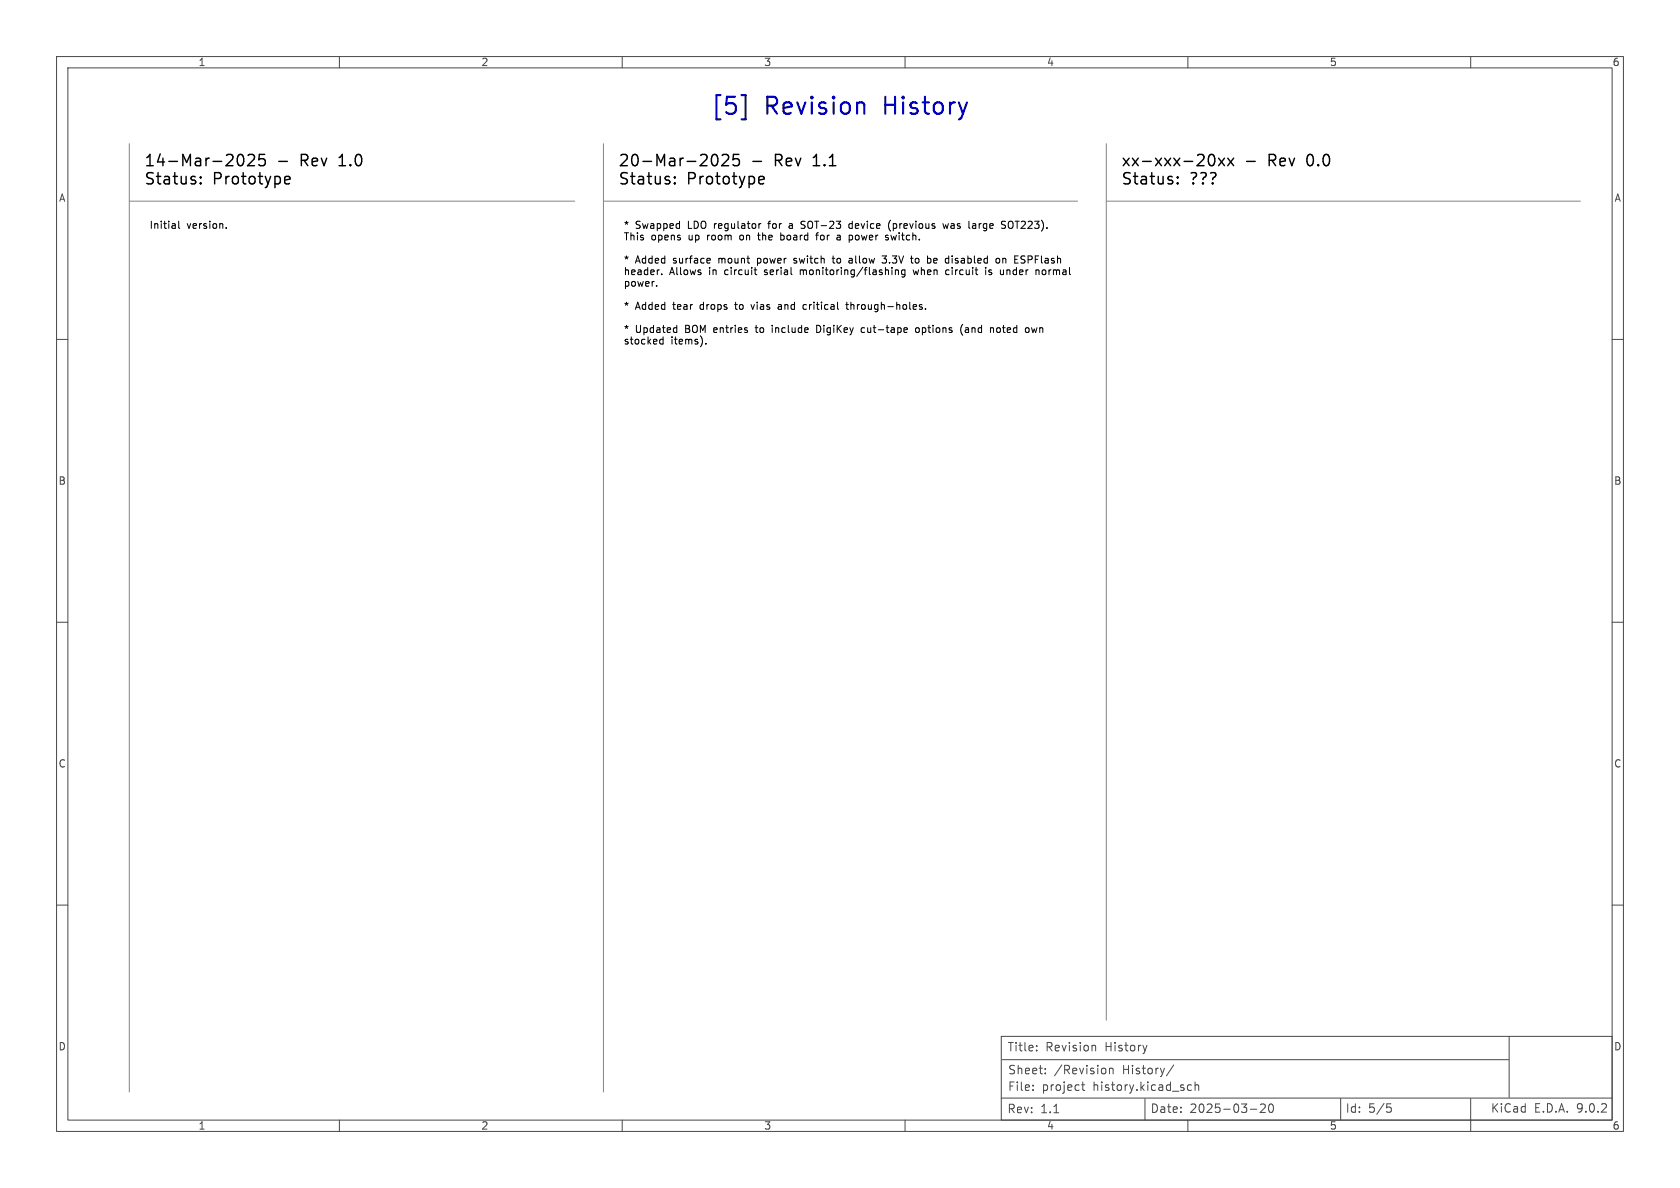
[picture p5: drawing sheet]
<svg xmlns="http://www.w3.org/2000/svg" width="297mm" height="210mm" viewBox="0 0 297 210" stroke-linecap="round" stroke-linejoin="round" font-family="sans-serif">
<g fill="none" stroke="#484848" stroke-width=".18">
<path d="M10 10h277v190h-277zM12 12h273v186h-273zM60 10v2M110 10v2M160 10v2M210 10v2M260 10v2M10 60h2M285 60h2M10 110h2M285 110h2M10 160h2"/>
<path d="M285 160h2M60 198v2M110 198v2M160 198v2M177 194.1h108M177 183.2h108v14.8h-108zM177.2 187.3h89.5M182.6 192.6v.2M182.6 191.8v.2M183.3 185.6v.2M183.3 184.9v.1M184.8 189.7v.1"/>
<path d="M184.8 188.9v.1M186.3 196.7h.9M191.2 191.8h.6M191.4 191.3v1.2l.4 .3M193.3 184.8h.2l.2 .2v.8M196.1 188.8v1M196.1 189l.3-.2 .3 .1 .1 .9M202.4 194.3v3.7M202.8 184.8l-.4 1M207.5 188.3l-1.3 1.9M210 198v2M210.6 191.8h-.4l-.3 .2v.5l.2 .2h.5"/>
<path d="M211.3 191.9l.2-.1h.3l.1 1M211.3 191.3v1.5M221.1 196.1h1.1M222.8 195.3l.6-.1 .2 .1 .1 .3-.9 1.1h.9M224.4 195.3l.2-.1a.81 .81 0 0 1 .6 .6 .81 .81 0 0 1-.3 .8l-.1 .1a.81 .81 0 0 1-.4-1.4zM237 194.2v3.8M245.2 195.1h.7M245.3 195.7h.4l.3 .3-.2 .6h-.5M260 194.2v5.8M266.8 183.2v10.8"/>
</g>
<path d="M22.9 25.4v167.6M22.9 35.6h78.7M106.7 35.6h83.8M106.7 25.4v167.6M195.6 35.6h83.8M195.6 25.4v154.9" fill="none" stroke="#848484" stroke-width=".18"/>
<g fill="none" stroke="#000" stroke-width=".18">
<path d="M30.9 39.6l.1 .8M31 39.8l-.1 .1M31.6 39.1v1.1l.2 .2M134.2 39.5v.9M134.5 39.5l-.3 .3M139.7 39.5l-.2 .1M139.7 39.9l-.2 .2 .2 .3M141.7 39.6l.4 .2M142.1 39.1l-.4 .1M150.7 39.6l-.4-.1-.2 .3 .1 .5h.5M157.4 38.9a1.46 1.46 0 0 0 0 2M166.7 39.5l.2 .9 .3-.6 .2 .6 .3-.9"/>
<path d="M171.3 39.1v1.1M172 39.6h.4M172.5 39.8l-.4 .1-.2 .2M177.3 39.7l.3 .1 .2 .3-.3 .3h-.3M177.3 39.1l.5 .1M178.4 39.2a.9 .9 0 0 0 0 1.1M31 40.3l-.1 .1M40 40.3v.1M116.1 50.5v.1M117 48.4v.2M117.2 59.6v1.2M119.3 57.9l.3 .1"/>
<path d="M119.6 57.5v1.3M119.6 58.7l-.3 .1M125.4 45.7l.2 .3-.6 .1M125.5 46.4l-.1 .1M132.8 53.8l.3 .9M133.3 47.7h.5M133.6 48.5l.2 .1M133.9 41.6h.5M134.1 41.1l.1 1.3M136.5 57.5v.1M136.5 57.9v.9M138 53.8l-.4 .1"/>
<path d="M138 41.1v1.3M138 42.4h.4M138 54.2h-.3l-.2 .2 .1 .2 .4 .1M138.4 41.6h-.4M140.3 46.4l.1 .1M140.5 45.7l-.2 .1 .2 .3M141.5 47.7v.9M141.6 40.3l.5 .1M141.7 47.7l-.2 .1M142.6 53.9l-.4-.1-.2 .3 .1 .5h.5M144.2 41.6h.5M144.4 41.3v1.1"/>
<path d="M144.9 57.6l-.5-.1v1.3l.5-.1M147.1 45.7h.5M147.3 45.2v1.1l.3 .2M148 41.6h.5l.1 .8M148 42.4h.6M148.6 41.9l-.6 .1M149.5 53.8h.5M149.7 53.4v1.1l.3 .2M150.1 45.7h.5M150.1 46.4h.6M150.7 46l-.6 .1M152.8 58l-.3-.1-.3 .3 .2 .5h.4"/>
<path d="M155.9 45.2h.8l-.4 .5 .3 .1 .1 .2M156.7 46.3l-.2 .2-.6-.1M156.9 42l.2 .2-.2 .2M156.9 41.6h.1M157.5 41.6l.2 .8M157.7 47.7v.9M158.3 47.8l.2-.1 .3 .1v.8M158.3 47.7v.9M160 47.8l-.4-.1-.2 .2 .1 .6h.5M160 47.7v1l-.3 .3-.3-.1M160.2 57.9l.2 .3-.6 .2M160.3 58.7l-.1 .1"/>
<path d="M161.4 47.7l.3 .9 .2-.7M161.9 58.1l.2-.2 .4 .2v.4l-.1 .2-.3 .1-.2-.1zM162 45.7l-.2 .2v.4l.2 .2M162.6 53.9h.4M162.6 54.2l.5 .2-.1 .2-.4 .1M163.6 54.6v.1M165.1 45.7v.7M165.7 46l-.6 .1M167.8 47.8l-.4-.1-.2 .2 .1 .6h.5M168.3 45.2v.2M168.3 45.7v.8M170.2 57.3a1.46 1.46 0 0 0 0 2"/>
<path d="M170.8 57.9l-.1 .1M170.8 58.3l-.2 .2 .2 .3M171.9 40.2l.2 .2 .4-.1M174.3 47.7v.9M174.8 48.5l.4 .1M175 47.7l-.2 .2 .2 .2M175.3 57.9l.3 .2v.7M176.1 45.9l.2-.2h.3l.1 .2-.1 .5-.3 .1-.2-.2M176.3 58.1v.6M177.3 45.7v.8M177.4 47.7v.9M177.4 48.4l-.2 .2"/>
<path d="M177.6 45.7l-.3 .1M180 45.2h-.6v1.3M180.6 45.8l.5 .2 .1 .1M181.2 46.3l-.2 .2-.5-.1M181.2 45.3l-.5-.1-.2 .2M181.5 57.9l.3 .1 .1 .2v.5l-.4 .1M182.4 57.9l.2 .9 .2-.6M183.3 47.7l.4 .2v.7M184.3 47.8v.6M116.7 60.8h.5M124.8 60.7v.1"/>
</g>
<path d="M131.1 16.8h.7v4.3h-.7M152.4 18.1l.3 .1 .1 .3v1.6" fill="none" stroke="#0000c2" stroke-width=".38"/>
<g fill="none" stroke="#000" stroke-width=".25">
<path d="M35.5 32.3l.1 .1-.1 .1M35.5 32.3l-.1 .1 .1 .1M35.5 31.3v.2M35.5 32.3v.2M35.5 31.3l.1 .1-.1 .1M35.5 31.3l-.1 .1 .1 .1M42.1 27.5a.48 .48 0 0 1 .5-.2 .48 .48 0 0 1 .4 .4 1.03 1.03 0 0 1-.6 1.6l-.3-.2M43.9 27.5l.2-.2h.5a.54 .54 0 0 1 .3 .8l-1.1 1.2h1.2M46.8 27.3h-.9l-.1 .9 .2-.1h.7l.2 .3-.1 .7-.3 .2h-.5l-.2-.2M49.3 28.5h1.5M50.4 32.4l.2 .1 .6-.1M50.4 31.3l.6-.1 .2 .1 .1 .4-1 .1"/>
<path d="M119.3 32.3l.1 .1-.1 .1M119.3 32.3l-.1 .1 .1 .1M119.3 31.3v.2M119.3 32.3v.2M119.3 31.3l.1 .1-.1 .1M119.3 31.3l-.1 .1 .1 .1M126 27.5a.48 .48 0 0 1 .4-.2 .48 .48 0 0 1 .4 .4 1.03 1.03 0 0 1-.6 1.6l-.2-.2M127.7 27.5l.3-.2h.4a.54 .54 0 0 1 .3 .8l-1.1 1.2h1.2M130.6 27.3h-.9l-.1 .9 .3-.1h.6l.2 .3-.1 .7-.3 .2h-.4l-.3-.2M133.1 28.5h1.5M134.2 32.4l.2 .1 .6-.1M134.2 31.3l.6-.1 .2 .1 .1 .4-1 .1"/>
<path d="M208.2 32.3l.1 .1-.1 .1M208.2 32.3l-.1 .1 .1 .1M208.2 31.3v.2M208.2 32.3v.2M208.2 31.3l.1 .1-.1 .1M208.2 31.3l-.1 .1 .1 .1M213.7 27.7a.49 .49 0 0 1 .5-.4 .49 .49 0 0 1 .5 .4 1.03 1.03 0 0 1-.6 1.6l-.4-.4M215.4 28l1.1 1.3M216.5 28l-1.1 1.3M217 28l1.1 1.3M218.1 28l-1.1 1.3M220.4 28.5h1.5"/>
</g>
<g font-size="4.2" fill="#0000c2">
<text x="125.5" y="20.8">[5]</text>
<text x="135.2" y="20.8">Revision</text>
<text x="156.6" y="20.8">History</text>
</g>
<g font-size="2.8">
<text x="25.4" y="29.6">14-Mar-2025</text>
<text x="53.3" y="29.6">Rev</text>
<text x="60.5" y="29.6">1.0</text>
<text x="109.2" y="29.6">20-Mar-2025</text>
<text x="137.2" y="29.6">Rev</text>
<text x="144.3" y="29.6">1.1</text>
<text x="198.1" y="29.6">xx-xxx-20xx</text>
<text x="224.4" y="29.6">Rev</text>
<text x="231.6" y="29.6">0.0</text>
<text x="25.4" y="32.8">Status:</text>
<text x="37.7" y="32.8">Prototype</text>
<text x="109.2" y="32.8">Status:</text>
<text x="121.5" y="32.8">Prototype</text>
<text x="198.1" y="32.8">Status:</text>
<text x="210.4" y="32.8">???</text>
</g>
<g font-size="2.1" fill="#484848">
<text x="178" y="186.1">Title:</text>
<text x="178.1" y="190.1">Sheet:</text>
<text x="184.8" y="186.1">Revision</text>
<text x="186.3" y="190.1">/Revision</text>
<text x="195.4" y="186.1">History</text>
<text x="198.5" y="190.1">History/</text>
<text x="178" y="197">Rev:</text>
<text x="178.1" y="193.1">File:</text>
<text x="183.9" y="197">1.1</text>
<text x="184.2" y="193.1">project</text>
<text x="193.3" y="193.1">history.kicad_sch</text>
<text x="203.3" y="196.9">Date:</text>
<text x="210.3" y="196.9">2025-03-20</text>
<text x="237.8" y="196.9">Id:</text>
<text x="241.9" y="196.9">5/5</text>
<text x="263.5" y="196.9">KiCad</text>
<text x="271.2" y="196.9">E.D.A.</text>
<text x="278.8" y="196.9">9.0.2</text>
</g>
<g font-size="1.8" fill="#484848">
<text x="35" y="11.9">1</text>
<text x="85" y="11.9">2</text>
<text x="135" y="11.9">3</text>
<text x="185" y="11.9">4</text>
<text x="235" y="11.9">5</text>
<text x="285" y="11.9">6</text>
<text x="10.3" y="35.9">A</text>
<text x="285.3" y="35.9">A</text>
<text x="10.3" y="85.9">B</text>
<text x="285.3" y="85.9">B</text>
<text x="10.3" y="135.9">C</text>
<text x="285.3" y="135.9">C</text>
<text x="10.3" y="185.9">D</text>
<text x="285.3" y="185.9">D</text>
<text x="35" y="199.9">1</text>
<text x="85" y="199.9">2</text>
<text x="135" y="199.9">3</text>
<text x="185" y="199.9">4</text>
<text x="235" y="199.9">5</text>
<text x="285" y="199.9">6</text>
</g>
<g font-size="1.8">
<text x="26.4" y="40.8">Initial</text>
<text x="33" y="40.8">version.</text>
<text x="110.2" y="40.8">*</text>
<text x="112.3" y="40.8">Swapped</text>
<text x="121.7" y="40.8">LDO regulator</text>
<text x="136.3" y="40.8">for</text>
<text x="140.2" y="40.8">a</text>
<text x="142.5" y="40.8">SOT-23</text>
<text x="151.1" y="40.8">device</text>
<text x="158.3" y="40.8">(previous</text>
<text x="168.2" y="40.8">was</text>
<text x="172.9" y="40.8">large</text>
<text x="178.9" y="40.8">SOT223).</text>
<text x="110.2" y="42.8">This</text>
<text x="110.2" y="46.9">*</text>
<text x="112.3" y="46.9">Added</text>
<text x="115.1" y="42.8">opens</text>
<text x="119.1" y="46.9">surface</text>
<text x="121.8" y="42.8">up</text>
<text x="125.3" y="42.8">room</text>
<text x="127.3" y="46.9">mount</text>
<text x="131.2" y="42.8">on</text>
<text x="134.3" y="46.9">power</text>
<text x="134.7" y="42.8">the</text>
<text x="138.8" y="42.8">board</text>
<text x="141" y="46.9">switch</text>
<text x="145.4" y="42.8">for</text>
<text x="148.1" y="46.9">to</text>
<text x="149.2" y="42.8">a</text>
<text x="151.1" y="46.9">allow</text>
<text x="151.6" y="42.8">power</text>
<text x="157.3" y="46.9">3.3V</text>
<text x="158.2" y="42.8">switch.</text>
<text x="162.6" y="46.9">to</text>
<text x="165.6" y="46.9">be</text>
<text x="169" y="46.9">disabled</text>
<text x="178.2" y="46.9">on</text>
<text x="181.6" y="46.9">ESPFlash</text>
<text x="110.2" y="49">header.</text>
<text x="110.2" y="51">power.</text>
<text x="118.4" y="49">Allows</text>
<text x="125.5" y="49">in</text>
<text x="128.4" y="49">circuit</text>
<text x="135.6" y="49">serial</text>
<text x="142.1" y="49">monitoring/flashing</text>
<text x="162.4" y="49">when</text>
<text x="168.3" y="49">circuit</text>
<text x="175.5" y="49">is</text>
<text x="178.3" y="49">under</text>
<text x="184.8" y="49">normal</text>
<text x="110.2" y="55.1">*</text>
<text x="110.2" y="59.2">*</text>
<text x="112.3" y="55.1">Added</text>
<text x="112.3" y="59.2">Updated</text>
<text x="119.1" y="55.1">tear</text>
<text x="121.2" y="59.2">BOM entries</text>
<text x="124" y="55.1">drops</text>
<text x="130.5" y="55.1">to</text>
<text x="133.5" y="55.1">vias</text>
<text x="134.1" y="59.2">to</text>
<text x="137.1" y="59.2">include</text>
<text x="138.4" y="55.1">and</text>
<text x="143" y="55.1">critical</text>
<text x="145.2" y="59.2">DigiKey</text>
<text x="150.9" y="55.1">through-holes.</text>
<text x="153.3" y="59.2">cut-tape</text>
<text x="163.1" y="59.2">options</text>
<text x="171.3" y="59.2">(and</text>
<text x="176.7" y="59.2">noted</text>
<text x="183.2" y="59.2">own</text>
<text x="110.2" y="61.2">stocked</text>
<text x="118.6" y="61.2">items).</text>
</g>
</svg>
